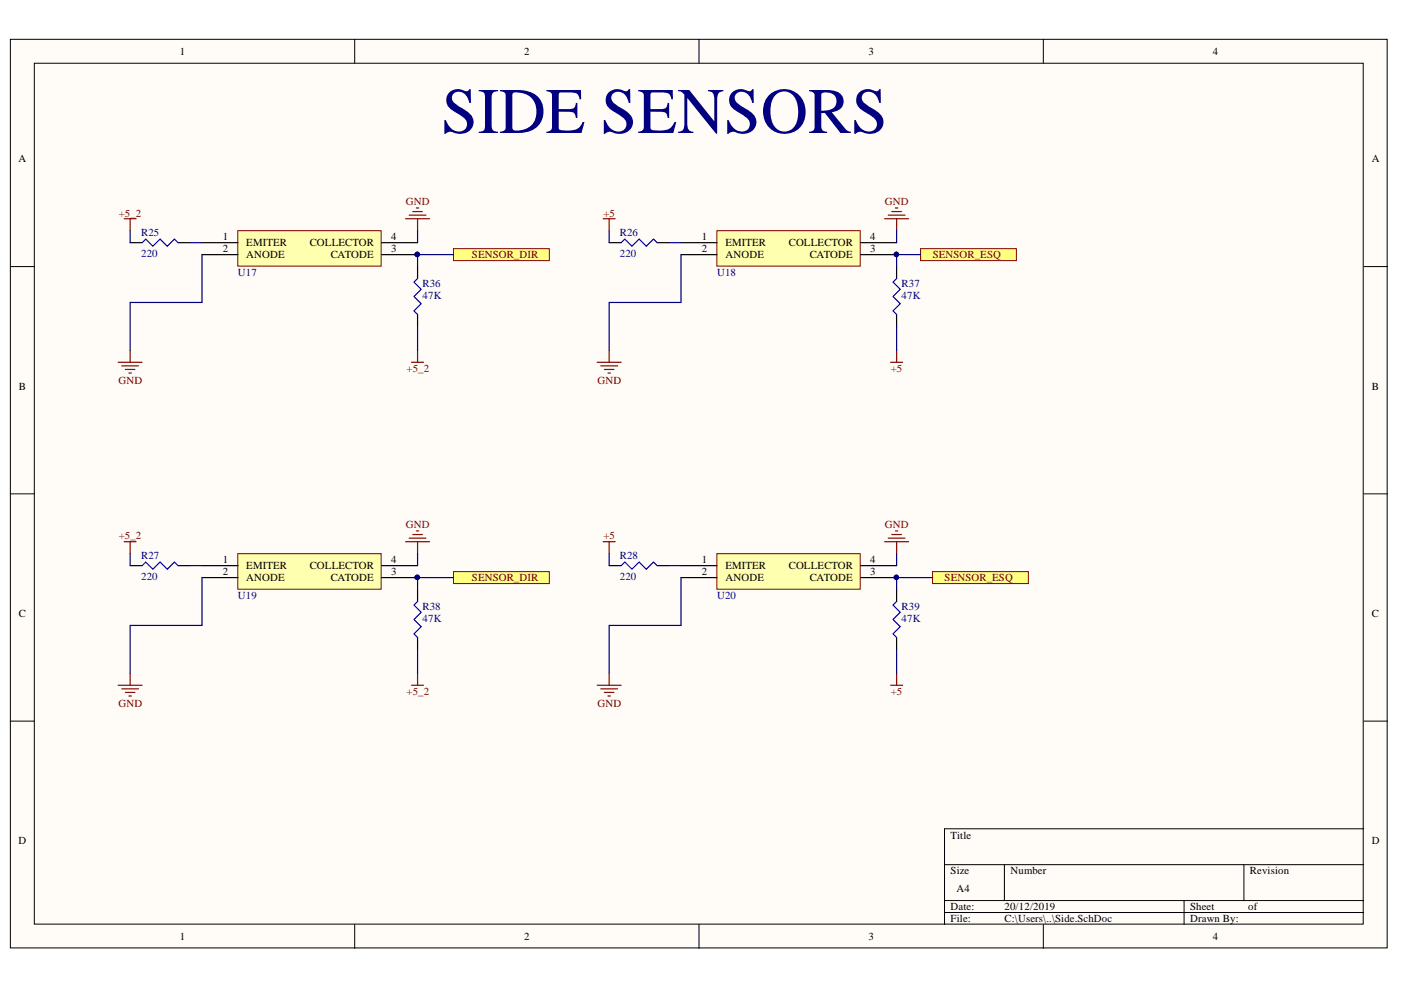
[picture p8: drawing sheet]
<svg xmlns="http://www.w3.org/2000/svg" width="297mm" height="210mm" viewBox="0 0 297 210" stroke-linecap="round" stroke-linejoin="round" font-family="sans-serif">
<g fill="#fffcf8" stroke="#000" stroke-width=".21">
<path d="M2.2 8.3h291.9v192.7h-291.9z"/>
<path d="M7.3 13.4h281.7v182.5h-281.7z"/>
</g>
<g fill="none" stroke="#000" stroke-width=".21">
<path d="M75.2 8.3v5.1M148.2 8.3v5.1M221.2 8.3v5.1M2.2 56.5h5.1M289.1 56.5h5.1M2.2 104.7h5.1M289.1 104.7h5.1M2.2 152.9h5.1M289.1 152.9h5.1M289.1 175.7h-88.8v20.3M75.2 196v5.1M148.2 196v5.1"/>
<path d="M200.3 183.3h88.8M200.3 190.9h88.8M200.3 193.5h88.8M213 183.3v7.6M221.2 196v5.1M251 190.9v5.1M263.7 183.3v7.6"/>
</g>
<g fill="none" stroke="#800000" stroke-width=".25">
<path d="M26.3 46.4h2.6M27.6 46.4v2.5M86 46.4h5.1M86.8 45.6h3.5M87.5 44.9h2M88.3 44.1h.5M88.5 46.4v2.5M127.9 46.4h2.5M129.2 46.4v2.5M187.6 46.4h5M188.3 45.6h3.6M189.1 44.9h2"/>
<path d="M189.8 44.1h.6M190.1 46.4v2.5M25.1 76.8h5M25.8 77.6h3.6M26.6 78.3h2M27.3 79.1h.5M27.6 74.3v2.5M87.3 76.8h2.5M88.5 74.3v2.5M126.6 76.8h5.1M127.4 77.6h3.5M128.1 78.3h2.1"/>
<path d="M128.9 79.1h.5M129.2 74.3v2.5M188.8 76.8h2.6M190.1 74.3v2.5M26.3 114.9h2.6M27.6 114.9v2.5M86 114.9h5.1M86.8 114.1h3.5M87.5 113.3h2M88.3 112.6h.5M88.5 114.9v2.5M127.9 114.9h2.5"/>
<path d="M129.2 114.9v2.5M187.6 114.9h5M188.3 114.1h3.6M189.1 113.3h2M189.8 112.6h.6M190.1 114.9v2.5M25.1 145.3h5M25.8 146h3.6M26.6 146.8h2M27.3 147.6h.5M27.6 142.8v2.5M87.3 145.3h2.5"/>
<path d="M88.5 142.8v2.5M126.6 145.3h5.1M127.4 146h3.5M128.1 146.8h2.1M128.9 147.6h.5M129.2 142.8v2.5M188.8 145.3h2.6M190.1 142.8v2.5"/>
</g>
<g fill="#ffff80" stroke="#800000" stroke-width=".21">
<path d="M96.1 52.7h20.4v2.6h-20.4z" fill-rule="evenodd"/>
<path d="M197.7 121.2h20.3v2.5h-20.3z" fill-rule="evenodd"/>
<path d="M96.1 121.2h20.4v2.5h-20.4z" fill-rule="evenodd"/>
<path d="M195.2 52.7h20.3v2.6h-20.3z" fill-rule="evenodd"/>
</g>
<path d="M152 48.9h30.4v7.5h-30.4z" fill="#ffffb0" stroke="#800000" stroke-width=".21"/>
<path d="M129.2 51.5h2.5M139.3 51.5h2.6M144.4 51.5h7.6M144.4 54h7.6M182.5 51.5h7.6M182.5 54h7.6M190.1 56.5v2.6M190.1 66.7v2.5" fill="none" stroke="#000" stroke-width=".25"/>
<circle cx="190" cy="53.9" r=".46" fill="#000080" stroke="#000080" stroke-width=".21"/>
<path d="M131.7 51.5l.8-.8 1.5 1.5 1.5-1.5 1.5 1.5 1.6-1.5 .7 .8M190.1 59.1l-.8 .7 1.6 1.5-1.6 1.6 1.6 1.5-1.6 1.5 .8 .8" fill="none" stroke="#00f" stroke-width=".25"/>
<path d="M152 117.4h30.4v7.5h-30.4z" fill="#ffffb0" stroke="#800000" stroke-width=".21"/>
<path d="M27.6 119.9h2.5M37.7 119.9h2.6M129.2 119.9h2.5M139.3 119.9h2.6M144.4 119.9h7.6M182.5 119.9h7.6M88.5 125v2.5M88.5 135.1v2.6M144.4 122.5h7.6M182.5 122.5h7.6M190.1 125v2.5M190.1 135.1v2.6" fill="none" stroke="#000" stroke-width=".25"/>
<circle cx="190" cy="122.4" r=".46" fill="#000080" stroke="#000080" stroke-width=".21"/>
<path d="M30.1 119.9l.8-.7 1.5 1.5 1.5-1.5 1.6 1.5 1.5-1.5 .7 .7M131.7 119.9l.8-.7 1.5 1.5 1.5-1.5 1.5 1.5 1.6-1.5 .7 .7M88.5 127.5l-.7 .8 1.5 1.5-1.5 1.5 1.5 1.6-1.5 1.5 .7 .7M190.1 127.5l-.8 .8 1.6 1.5-1.6 1.5 1.6 1.6-1.6 1.5 .8 .7" fill="none" stroke="#00f" stroke-width=".25"/>
<path d="M50.4 117.4h30.4v7.5h-30.4z" fill="#ffffb0" stroke="#800000" stroke-width=".21"/>
<path d="M27.6 51.5h2.5M37.7 51.5h2.6M88.5 56.5v2.6M88.5 66.7v2.5M42.8 119.9h7.6M80.9 119.9h7.6M42.8 122.5h7.6M80.9 122.5h7.6" fill="none" stroke="#000" stroke-width=".25"/>
<circle cx="88.5" cy="122.4" r=".46" fill="#000080" stroke="#000080" stroke-width=".21"/>
<path d="M30.1 51.5l.8-.8 1.5 1.5 1.5-1.5 1.6 1.5 1.5-1.5 .7 .8M88.5 59.1l-.7 .7 1.5 1.5-1.5 1.6 1.5 1.5-1.5 1.5 .7 .8" fill="none" stroke="#00f" stroke-width=".25"/>
<path d="M50.4 48.9h30.4v7.5h-30.4z" fill="#ffffb0" stroke="#800000" stroke-width=".21"/>
<path d="M42.8 51.5h7.6M42.8 54h7.6M80.9 51.5h7.6M80.9 54h7.6" fill="none" stroke="#000" stroke-width=".25"/>
<g fill="#000080" stroke="#000080" stroke-width=".21">
<circle cx="88.5" cy="53.9" r=".47"/>
<circle cx="88.5" cy="122.4" r=".46"/>
<circle cx="190" cy="53.9" r=".46"/>
<circle cx="190" cy="122.4" r=".46"/>
</g>
<g fill="none" stroke="#000080" stroke-width=".25">
<path d="M27.6 48.9v2.6M40.3 51.5h2.5M42.8 54v10.1h-15.2v10.2M88.5 48.9v2.6M96.1 54h-7.6v2.5M129.2 48.9v2.6M141.9 51.5h2.5M144.4 54v10.1h-15.2v10.2M190.1 48.9v2.6M195.2 54h-5.1v2.5M88.5 69.2v5.1M190.1 69.2v5.1"/>
<path d="M27.6 117.4v2.5M40.3 119.9h2.5M88.5 117.4v2.5M129.2 117.4v2.5M141.9 119.9h2.5M190.1 117.4v2.5M42.8 122.5v10.1h-15.2v10.2M88.5 137.7v5.1M96.1 122.5h-7.6v2.5M144.4 122.5v10.1h-15.2v10.2M190.1 137.7v5.1M197.7 122.5h-7.6v2.5"/>
</g>
<text font-size="13.8" fill="#000080" x="93.6" y="28.2">SIDE SENSORS</text>
<g font-size="2.3">
<text x="38.1" y="11.6">1</text>
<text x="111.1" y="11.6">2</text>
<text x="184.1" y="11.6">3</text>
<text x="257.2" y="11.6">4</text>
<text x="3.9" y="34.4">A</text>
<text x="290.9" y="34.4">A</text>
<text x="47.2" y="51">1</text>
<text x="47.2" y="53.5">2</text>
<text x="52.2" y="52.3">EMITER</text>
<text x="65.7" y="52.3">COLLECTOR</text>
<text x="82.9" y="53.5">3</text>
<text x="82.9" y="51">4</text>
<text x="148.8" y="51">1</text>
<text x="148.8" y="53.5">2</text>
<text x="153.8" y="52.3">EMITER</text>
<text x="167.2" y="52.3">COLLECTOR</text>
<text x="184.5" y="53.5">3</text>
<text x="184.5" y="51">4</text>
<text x="52.2" y="54.8">ANODE</text>
<text x="70.1" y="54.8">CATODE</text>
<text x="153.8" y="54.8">ANODE</text>
<text x="171.7" y="54.8">CATODE</text>
<text x="4" y="82.6">B</text>
<text x="290.9" y="82.6">B</text>
<text x="47.2" y="119.4">1</text>
<text x="82.9" y="119.4">4</text>
<text x="148.8" y="119.4">1</text>
<text x="184.5" y="119.4">4</text>
<text x="47.2" y="122">2</text>
<text x="52.2" y="120.7">EMITER</text>
<text x="52.2" y="123.2">ANODE</text>
<text x="65.7" y="120.7">COLLECTOR</text>
<text x="70.1" y="123.2">CATODE</text>
<text x="82.9" y="122">3</text>
<text x="148.8" y="122">2</text>
<text x="153.8" y="120.7">EMITER</text>
<text x="153.8" y="123.2">ANODE</text>
<text x="167.2" y="120.7">COLLECTOR</text>
<text x="171.7" y="123.2">CATODE</text>
<text x="184.5" y="122">3</text>
<text x="4" y="130.8">C</text>
<text x="290.9" y="130.8">C</text>
<text x="3.9" y="179">D</text>
<text x="201.6" y="177.8">Title</text>
<text x="290.9" y="179">D</text>
<text x="201.6" y="185.4">Size</text>
<text x="214.2" y="185.4">Number</text>
<text x="265" y="185.4">Revision</text>
<text x="202.8" y="189.2">A4</text>
<text x="201.6" y="193">Date:</text>
<text x="201.6" y="195.5">File:</text>
<text x="213" y="193">20/12/2019</text>
<text x="213" y="195.5">C:\Users\..\Side.SchDoc</text>
<text x="252.3" y="193">Sheet</text>
<text x="252.3" y="195.5">Drawn By:</text>
<text x="264.6" y="193">of</text>
<text x="38.1" y="199.3">1</text>
<text x="111.1" y="199.3">2</text>
<text x="184.1" y="199.3">3</text>
<text x="257.2" y="199.3">4</text>
</g>
<g font-size="2.3" fill="#800000">
<text x="25.2" y="45.9">+5_2</text>
<text x="86" y="43.4">GND</text>
<text x="127.9" y="45.9">+5</text>
<text x="187.6" y="43.4">GND</text>
<text x="100.1" y="54.8">SENSOR_DIR</text>
<text x="197.7" y="54.8">SENSOR_ESQ</text>
<text x="25.1" y="81.4">GND</text>
<text x="86.2" y="78.8">+5_2</text>
<text x="126.7" y="81.4">GND</text>
<text x="188.9" y="78.8">+5</text>
<text x="86" y="111.9">GND</text>
<text x="187.6" y="111.9">GND</text>
<text x="25.2" y="114.4">+5_2</text>
<text x="127.9" y="114.4">+5</text>
<text x="100.1" y="123.2">SENSOR_DIR</text>
<text x="200.3" y="123.2">SENSOR_ESQ</text>
<text x="25.1" y="149.8">GND</text>
<text x="86.2" y="147.3">+5_2</text>
<text x="126.7" y="149.8">GND</text>
<text x="188.9" y="147.3">+5</text>
</g>
<g font-size="2.3" fill="#000080">
<text x="29.9" y="50">R25</text>
<text x="131.4" y="50">R26</text>
<text x="29.9" y="54.5">220</text>
<text x="50.5" y="58.6">U17</text>
<text x="131.4" y="54.5">220</text>
<text x="152" y="58.6">U18</text>
<text x="89.6" y="60.9">R36</text>
<text x="89.6" y="63.4">47K</text>
<text x="191.2" y="60.9">R37</text>
<text x="191.2" y="63.4">47K</text>
<text x="29.9" y="118.4">R27</text>
<text x="131.4" y="118.4">R28</text>
<text x="29.9" y="123">220</text>
<text x="131.4" y="123">220</text>
<text x="50.5" y="127">U19</text>
<text x="89.6" y="129.3">R38</text>
<text x="89.6" y="131.9">47K</text>
<text x="152" y="127">U20</text>
<text x="191.2" y="129.3">R39</text>
<text x="191.2" y="131.9">47K</text>
</g>
</svg>
